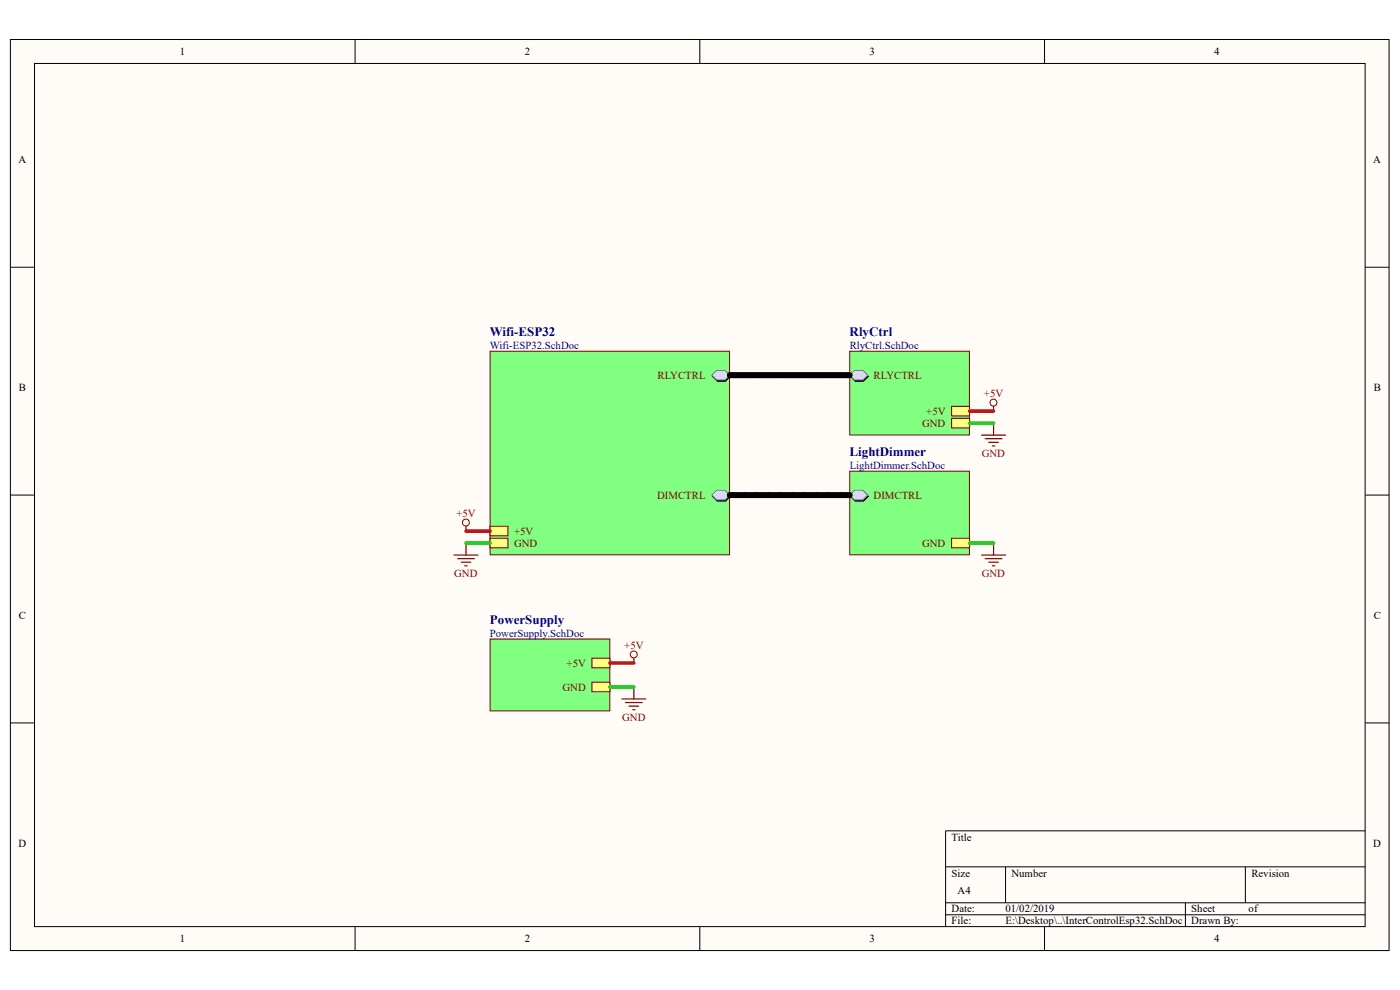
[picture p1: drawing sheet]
<svg xmlns="http://www.w3.org/2000/svg" width="297mm" height="210mm" viewBox="0 0 297 210" stroke-linecap="round" stroke-linejoin="round" font-family="sans-serif">
<path d="M2.2 8.4h292.5v193.2h-292.5z" fill="#fffcf8"/>
<path d="M2.2 8.4h292.5v193.2h-292.5z" fill="none" stroke="#000" stroke-width=".21"/>
<path d="M7.4 13.5h282.2v183.1h-282.2z" fill="#fffcf8"/>
<g fill="none" stroke="#000" stroke-width=".21">
<path d="M7.3 13.5h282.3v183.1h-282.3zM75.3 8.4v5.1M148.5 8.4v5.1M221.6 8.4v5.1M2.2 56.7h5.1M289.6 56.7h5.1M2.2 105h5.1M289.6 105h5.1M2.2 153.3h5.1M289.6 153.3h5.1M289.6 176.2h-89v20.4M75.3 196.6v5.1"/>
<path d="M148.5 196.6v5.1M200.6 183.9h89M200.6 191.5h89M200.6 194h89M213.3 183.9v7.6M221.6 196.6v5.1M251.5 191.5v5.1M264.2 183.9v7.6"/>
</g>
<path d="M104 74.5h50.8v43.2h-50.8z" fill="#80ff80"/>
<path d="M104 74.5h50.8v43.2h-50.8z" fill="none" stroke="#800000" stroke-width=".21"/>
<path d="M103.9 111.6h3.9v2.1h-3.9z" fill-rule="evenodd" fill="#ffff80"/>
<path d="M103.9 111.6h3.9v2.1h-3.9z" fill="none" stroke="#800000" stroke-width=".21"/>
<path d="M103.9 114.2h3.9v2h-3.9z" fill-rule="evenodd" fill="#ffff80"/>
<path d="M103.9 114.2h3.9v2h-3.9z" fill="none" stroke="#800000" stroke-width=".21"/>
<path d="M151.1 79.8l1-1h1.8l1 1-1 1.1h-1.8z" fill-rule="evenodd" fill="#000"/>
<path d="M151.1 79.8l1-1h1.8l1 1-1 1.1h-1.8z" fill="none" stroke="#000" stroke-width=".21"/>
<path d="M151 79.6l1-1h1.8l1 1-1 1h-1.8z" fill-rule="evenodd" fill="#d5e4ff"/>
<path d="M151 79.6l1-1h1.8l1 1-1 1h-1.8z" fill="none" stroke="#71809b" stroke-width=".21"/>
<path d="M151.1 105.3l1-1h1.8l1 1-1 1h-1.8z" fill-rule="evenodd" fill="#000"/>
<path d="M152.1 104.3h1.8l1 1-1 1h-1.8l-1-1z" fill="none" stroke="#000" stroke-width=".21"/>
<path d="M151 105l1-1h1.8l1 1-1 1h-1.8z" fill-rule="evenodd" fill="#d5e4ff"/>
<path d="M151 105l1-1h1.8l1 1-1 1h-1.8z" fill="none" stroke="#71809b" stroke-width=".21"/>
<path d="M180.3 74.5h25.4v17.8h-25.4z" fill="#80ff80"/>
<path d="M180.3 74.5h25.4v17.8h-25.4z" fill="none" stroke="#800000" stroke-width=".21"/>
<path d="M181.4 78.8h1.8l1 1-1 1.1h-1.8l-1-1.1z" fill-rule="evenodd" fill="#000"/>
<path d="M180.4 79.8l1-1h1.8l1 1-1 1.1h-1.8z" fill="none" stroke="#000" stroke-width=".21"/>
<path d="M181.3 78.6h1.8l1 1-1 1h-1.8l-1-1z" fill-rule="evenodd" fill="#d5e4ff"/>
<path d="M181.3 78.6h1.8l1 1-1 1h-1.8l-1-1z" fill="none" stroke="#71809b" stroke-width=".21"/>
<path d="M201.9 86.2h3.8v2h-3.8z" fill-rule="evenodd" fill="#ffff80"/>
<path d="M201.9 86.2h3.8v2h-3.8z" fill="none" stroke="#800000" stroke-width=".21"/>
<path d="M201.9 88.7h3.8v2.1h-3.8z" fill-rule="evenodd" fill="#ffff80"/>
<path d="M201.9 88.7h3.8v2.1h-3.8z" fill="none" stroke="#800000" stroke-width=".21"/>
<path d="M104 135.6h25.4v15.2h-25.4z" fill="#80ff80"/>
<path d="M104 135.6h25.4v15.2h-25.4z" fill="none" stroke="#800000" stroke-width=".21"/>
<path d="M125.6 139.6h3.8v2h-3.8z" fill-rule="evenodd" fill="#ffff80"/>
<path d="M125.6 139.6h3.8v2h-3.8z" fill="none" stroke="#800000" stroke-width=".21"/>
<path d="M125.6 144.7h3.8v2h-3.8z" fill-rule="evenodd" fill="#ffff80"/>
<g fill="none" stroke="#800000" stroke-width=".21">
<path d="M125.6 144.7h3.8v2h-3.8z"/>
<circle cx="210.8" cy="85.4" r=".74"/>
<circle cx="98.8" cy="110.8" r=".74"/>
<circle cx="134.4" cy="138.8" r=".74"/>
</g>
<g fill="none" stroke="#800000" stroke-width=".25">
<path d="M208.2 92.3h5.1M209 93.1h3.6M209.8 93.8h2M210.5 94.6h.5M210.8 86.2v1M210.8 89.8v2.5M96.3 117.7h5.1M97.1 118.5h3.5M97.8 119.3h2.1M98.9 111.6v1.1M98.9 115.2v2.5M98.6 120h.5"/>
<path d="M134.5 139.6v1M131.9 148.3h5.1M132.7 149h3.5M133.5 149.8h2M134.2 150.6h.5M134.5 145.7v2.6"/>
</g>
<path d="M180.3 100h25.4v17.7h-25.4z" fill="#80ff80"/>
<path d="M180.3 99.9h25.4v17.8h-25.4z" fill="none" stroke="#800000" stroke-width=".21"/>
<path d="M181.4 104.3h1.8l1 1-1 1h-1.8l-1-1z" fill-rule="evenodd" fill="#000"/>
<path d="M181.4 104.3h1.8l1 1-1 1h-1.8l-1-1z" fill="none" stroke="#000" stroke-width=".21"/>
<path d="M180.3 105l1-1h1.8l1 1-1 1h-1.8z" fill-rule="evenodd" fill="#d5e4ff"/>
<path d="M180.3 105l1-1h1.8l1 1-1 1h-1.8z" fill="none" stroke="#71809b" stroke-width=".21"/>
<path d="M201.9 114.2h3.8v2h-3.8z" fill-rule="evenodd" fill="#ffff80"/>
<path d="M201.9 114.2h3.8v2h-3.8z" fill="none" stroke="#800000" stroke-width=".21"/>
<path d="M208.2 117.7h5.1M209 118.5h3.6M209.8 119.3h2M210.8 115.2v2.5M210.5 120h.5" fill="none" stroke="#800000" stroke-width=".25"/>
<path d="M205.7 89.8h5.1M98.9 115.2h5M205.7 115.2h5.1M129.4 145.7h5.1" fill="none" stroke="#00bf00" stroke-width=".76"/>
<path d="M205.7 87.2h5.1M98.9 112.7h5M129.4 140.6h5.1" fill="none" stroke="#ee0e22" stroke-width=".76"/>
<path d="M154.8 79.6h25.5M154.8 105h25.5" fill="none" stroke="#000" stroke-width="1.3"/>
<g fill="none" stroke="#000" stroke-width=".38">
<path d="M155.3 79.1l1 .9M157.9 79.1l1 .9M160.4 79.1l1 .9M163 79.1l1 .9M165.5 79.1l1 .9M168 79.1l1.1 .9M170.6 79.1l1 .9M173.1 79.1l1.1 .9M175.7 79.1l1 .9M178.2 79.1l1 .9M155.3 104.6l1 .9M157.9 104.6l1 .9"/>
<path d="M160.4 104.6l1 .9M163 104.6l1 .9M165.5 104.6l1 .9M168 104.6l1.1 .9M170.6 104.6l1 .9M173.1 104.6l1.1 .9M175.7 104.6l1 .9M178.2 104.6l1 .9"/>
</g>
<path d="M154.8 79.6h25.5M154.8 105h25.5" fill="none" stroke="#000" stroke-width=".25"/>
<g font-size="2.8" fill="#000080">
<text x="103.9" y="71.4">Wifi-ESP32</text>
<text x="180.3" y="71.4">RlyCtrl</text>
<text x="180.3" y="96.8">LightDimmer</text>
<text x="103.9" y="132.4">PowerSupply</text>
</g>
<g font-size="2.3">
<text x="38.2" y="11.7">1</text>
<text x="111.3" y="11.7">2</text>
<text x="184.4" y="11.7">3</text>
<text x="257.6" y="11.7">4</text>
<text x="3.9" y="34.6">A</text>
<text x="291.3" y="34.6">A</text>
<text x="4" y="82.9">B</text>
<text x="291.4" y="82.9">B</text>
<text x="4" y="131.2">C</text>
<text x="291.4" y="131.2">C</text>
<text x="3.9" y="179.6">D</text>
<text x="201.9" y="178.3">Title</text>
<text x="291.3" y="179.6">D</text>
<text x="201.9" y="185.9">Size</text>
<text x="214.6" y="185.9">Number</text>
<text x="265.5" y="185.9">Revision</text>
<text x="203.2" y="189.7">A4</text>
<text x="201.9" y="193.5">Date:</text>
<text x="201.9" y="196.1">File:</text>
<text x="213.3" y="193.5">01/02/2019</text>
<text x="213.3" y="196.1">E:\Desktop\..\InterControlEsp32.SchDoc</text>
<text x="252.7" y="193.5">Sheet</text>
<text x="252.7" y="196.1">Drawn By:</text>
<text x="264.9" y="193.5">of</text>
<text x="38.2" y="199.9">1</text>
<text x="111.3" y="199.9">2</text>
<text x="184.4" y="199.9">3</text>
<text x="257.6" y="199.9">4</text>
</g>
<g font-size="2.3" fill="#000080">
<text x="103.9" y="74">Wifi-ESP32.SchDoc</text>
<text x="180.3" y="74">RlyCtrl.SchDoc</text>
<text x="180.3" y="99.4">LightDimmer.SchDoc</text>
<text x="103.9" y="135">PowerSupply.SchDoc</text>
</g>
<g font-size="2.3" fill="#800000">
<text x="139.5" y="80.3">RLYCTRL</text>
<text x="185.3" y="80.3">RLYCTRL</text>
<text x="196.5" y="88">+5V</text>
<text x="208.7" y="84.2">+5V</text>
<text x="195.6" y="90.6">GND</text>
<text x="208.3" y="96.9">GND</text>
<text x="139.4" y="105.8">DIMCTRL</text>
<text x="185.3" y="105.8">DIMCTRL</text>
<text x="96.8" y="109.6">+5V</text>
<text x="109" y="113.4">+5V</text>
<text x="109" y="116">GND</text>
<text x="195.6" y="116">GND</text>
<text x="96.3" y="122.3">GND</text>
<text x="208.3" y="122.3">GND</text>
<text x="132.4" y="137.6">+5V</text>
<text x="120.2" y="141.4">+5V</text>
<text x="119.3" y="146.5">GND</text>
<text x="132" y="152.9">GND</text>
</g>
</svg>
